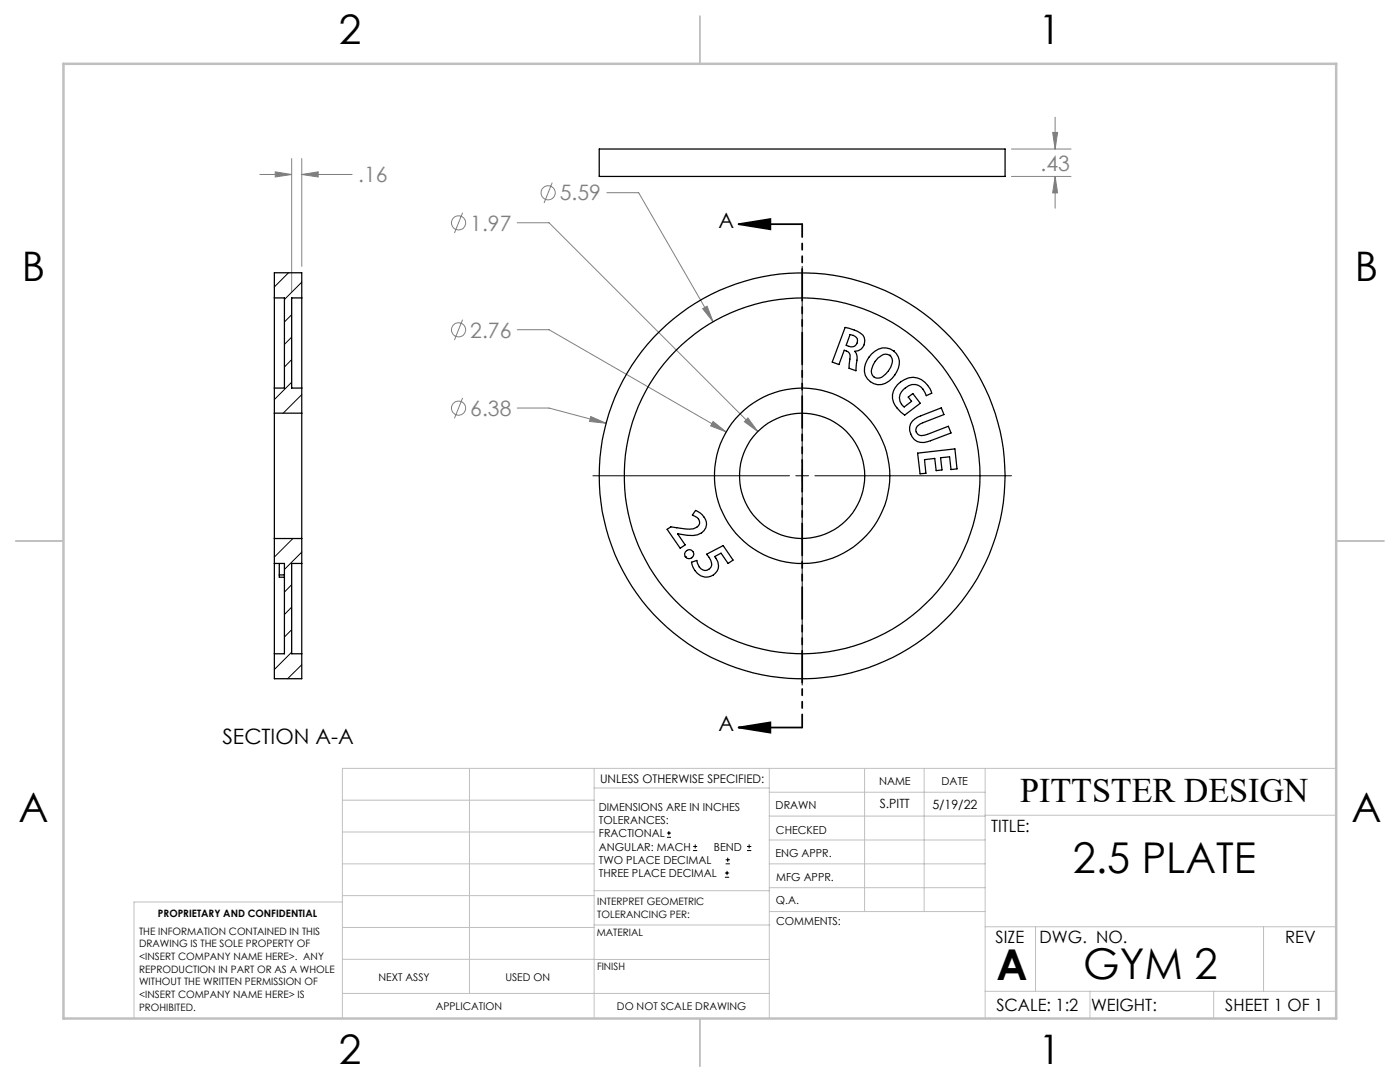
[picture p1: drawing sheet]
<svg xmlns="http://www.w3.org/2000/svg" width="279mm" height="216mm" viewBox="0 0 279 216" stroke-linecap="round" stroke-linejoin="round" font-family="sans-serif">
<g fill="none" stroke="#808080" stroke-width=".2">
<path d="M51.9 34.8h6.3M54.9 34.3l3.3 .5-3.3 .5zM58.2 31.6v26.6M60.2 34.8l3.3-.5v1zM60.2 31.6v21.6M60.2 34.8h10.1M110.2 36.4l-1.6 4.1M121.1 38.5h6.4l14.8 25.7M201.9 35.2h11.8M201.9 29.7h11.8M210.1 26.4h1l-.5 3.3zM210.6 35.2l.5 3.3h-1z"/>
<path d="M210.6 23.4v6.3M210.6 35.2v6.4M92.3 42.4l-1.6 4.1M103.2 44.5h6.4l41.6 41.6M92.3 63.8l-1.6 4M92.3 79.4l-1.6 4.1M103.2 65.8h6.4l35.3 20.4M140.2 61.6l.9-.5 1.2 3.1zM103.2 81.4h6.4l11.4 3.1M117.9 83.1l3.1 1.4-3.3-.4zM142.3 84.1l2.6 2.1-3.1-1.2zM149.3 83.4l1.9 2.7-2.6-2z"/>
<circle cx="109.4" cy="38.5" r="1.41"/>
<circle cx="91.5" cy="44.5" r="1.42"/>
<circle cx="91.5" cy="65.8" r="1.42"/>
<circle cx="91.5" cy="81.4" r="1.41"/>
</g>
<g fill="none" stroke="#000" stroke-width=".2">
<path d="M160.1 53.2v39.2M118.3 94.9h39.3M158.8 94.9h2.6M160.1 93.7v2.5M160.1 97.5v39.2M162.6 94.9h39.3M133.1 167.1h.8M133.1 166.2h.8M133.5 165.8v.9M138.3 169.7h.8M138.3 168.9h.8M138.7 168.5v.8"/>
<path d="M144.7 175h.8M144.7 174.2h.8M144.8 172.4h.9M144.8 171.6h.9M145.1 173.8v.8M145.2 171.1v.9M149.1 169.7h.8M149.1 168.9h.8M149.5 168.5v.8"/>
</g>
<path d="M147.4 44.7l6.3-1v2.1zM147.4 44.7h12.7M147.4 145.2l6.3-1.1v2.1zM147.4 145.2h12.7" fill="none" stroke="#000" stroke-width=".35"/>
<path d="M160.1 44.7v100.4" fill="none" stroke="#000" stroke-width=".35" stroke-dasharray="6.3 1.3 1.3 1.3 1.3 1.3" stroke-dashoffset="3.8"/>
<g fill="none" stroke="#c0c0c0" stroke-width=".2">
<path d="M68.3 159.7h50.3M93.7 153.3v44.9M118.6 153.3v49.9M118.6 157.2h34.9M153.5 153.3v49.9M153.5 158.1h43.1M172.5 153.3v28.6M184.4 153.3v28.6M196.6 153.3v49.9M266.7 153.3h-198.4v49.9M68.3 178.7h50.3M68.3 172.4h50.3"/>
<path d="M68.3 166h50.3M68.3 180h-41.6v23.2M118.6 177.7h35M153.5 167.6h43.1M153.5 162.8h43.1M153.5 172.4h43.1M153.5 177.1h43.1M196.6 162.7h70.1M68.3 198.2h85.2M68.3 191.4l85.2 .1M68.3 185.1h50.3M118.6 184.6h35"/>
<path d="M153.6 181.9h43M196.6 197.8h70.1M196.6 184.9h70.1M206.7 184.9v12.9M217.5 197.8v5.4M242.2 197.8v5.4M252.2 184.9v12.9"/>
</g>
<path d="M139.7 3.2v9.5M3.1 107.9h9.6M266.7 107.9h9.5M139.7 203.2v9.6" fill="none" stroke="#c0c0c0" stroke-width=".25"/>
<path d="M12.7 12.7h254v190.5h-254z" fill="none" stroke="#c0c0c0" stroke-width=".5"/>
<path d="M147.4 44.7l6.3-1v2.1zM147.4 145.2l6.3-1.1v2.1z" fill="#000"/>
<path d="M149.3 83.4l-.7 .7 2.6 2zM142.3 84.1l-.5 .9 3.1 1.2zM140.2 61.6l2.1 2.6-1.2-3.1zM117.9 83.1l-.2 1 3.3 .4zM210.6 35.2l.5 3.3h-1zM210.1 26.4h1l-.5 3.3zM60.2 34.8l3.3-.5v1zM54.9 34.3l3.3 .5-3.3 .5z" fill="#808080"/>
<g fill="none" stroke="#000" stroke-width=".25">
<path d="M119.6 29.7h81v5.5h-81zM54.8 59.4v18M54.8 59.4v-5h5.4v5M54.8 59.4h2v18h-2M60.2 59.4v18M60.2 59.4h-2v18h2M54.8 77.4v5M60.2 77.4v5M168.7 65.3l.8 .2a4.5 4.5 0 0 1 3 1.8 2.08 2.08 0 0 1-1.9 2.8 1.97 1.97 0 0 1 .4 1.8l-.2 2.1-1.4-.5 .1-.8a2.66 2.66 0 0 0-.2-2.5l-.8-.3-1.1 2.8-1.3-.5zM169.7 66.7a1.3 1.3 0 0 1 1.2 .7 1.3 1.3 0 0 1 0 1.4 1.39 1.39 0 0 1-2 .1zM174 70.6a3.1 3.1 0 0 1 4.2-.7 3.1 3.1 0 0 1 .8 4.3 4.2 4.2 0 0 1-3.8 2.6 3.1 3.1 0 0 1-2.2-4.9zM175.2 71.4a1.82 1.82 0 0 1 2.4-.5 1.69 1.69 0 0 1 .2 2.4 4 4 0 0 1-2.5 2.2 1.33 1.33 0 0 1-1.3-1.8l.2-.9z"/>
<path d="M177.6 70.9h.1M178.3 70h.1M179.1 76.8a3.8 3.8 0 0 1 5.5-.5 4.2 4.2 0 0 1 1.3 2.2l-1 .5a2.54 2.54 0 0 0-3.6-2 2.74 2.74 0 0 0-1.7 3l.3 .7 .5 .5 1.5-1.1-.6-.9 .9-.7 1.5 2-3.1 2.3a4.6 4.6 0 0 1-2.5-4.1l.5-1.2zM54.8 82.4v25.1M54.8 82.4h5.4M60.2 82.4v25.1M182.1 84l1.1-.8 4.7-1.8 .5 1.3-4.2 1.6a1.49 1.49 0 0 0-1.4 1.9 1.2 1.2 0 0 0 1.7 .7l4.8-1.8 .5 1.3-4.1 1.5a2.71 2.71 0 0 1-3.5-.4 2.71 2.71 0 0 1-.1-3.5zM183.1 90.4l7.5-.8 .4 4-1.2 .1-.3-2.5-1.8 .1 .3 2.5-1.2 .1-.3-2.4-2 .2 .3 2.7-1.2 .1zM54.8 112.4v18.1M54.8 112.4h2v18.1h-2M54.8 107.5v4.9M54.8 107.5h5.4"/>
<path d="M55.7 112.5v2.2M55.7 114.7v.4M55.7 115.2h1.1M55.7 114.7h1.1M60.2 112.4v18.1M60.2 112.4h-2v18.1h2M60.2 107.5v4.9M133.1 105.6l.8-.5a13.8 13.8 0 0 0 4.5 .4 1.32 1.32 0 0 0 1.2-1.6 1.83 1.83 0 0 0-1.4-1.1l.6-1a2.99 2.99 0 0 1 2.1 3.5 2.73 2.73 0 0 1-2.6 1.6l-3.1-.4 1.5 2.2-1 .7zM135.2 106.5h.1M136.8 111.1h.1M138 112.2l1.1-.4a1.81 1.81 0 0 0 2 2 1.29 1.29 0 0 0 .8-2l-.9-1.2 3.3-1.7 2 2.9-1 .6-1.4-2-1.3 .7a2.45 2.45 0 0 1-.3 3.7 2.45 2.45 0 0 1-3.6-1l-.4-.6zM54.8 130.5v4.9h5.4v-4.9"/>
<circle cx="160.1" cy="95" r="35.5"/>
<circle cx="160.1" cy="94.9" r="12.5"/>
<circle cx="160.1" cy="94.9" r="40.5"/>
<circle cx="160.1" cy="95" r="17.5"/>
<circle cx="137.5" cy="110.6" r=".91"/>
</g>
<g fill="none" stroke="#000" stroke-width=".2">
<path d="M57.6 54.4l-2.8 2.9M60.2 56.3l-3.4 3.5M58.2 62.8l-1.4 1.4M58.2 67.3l-1.4 1.4M58.2 71.8l-1.4 1.4M58.2 76.3l-3.4 3.4M60.2 78.7l-3.7 3.7M58.2 116.7l-1.4 1.4M58.5 107.5l-3.7 3.7M60.2 110.2l-3.4 3.4M58.2 121.1l-1.4 1.5M58.2 125.7l-1.4 1.4"/>
<path d="M58.2 130.1l-3.4 3.5M60.2 132.6l-2.8 2.8"/>
</g>
<g font-size="8.5">
<text x="214.1" y="174.2">2.5 PLATE</text>
<text x="198.9" y="195.5">A</text>
<text x="216.2" y="195.4">GYM 2</text>
</g>
<g font-size="8.1">
<text x="67.6" y="8.9">2</text>
<text x="207.3" y="8.9">1</text>
<text x="4.4" y="56.1">B</text>
<text x="270.4" y="56.1">B</text>
<text x="3.7" y="164.1">A</text>
<text x="269.7" y="164.1">A</text>
<text x="67.6" y="212.4">2</text>
<text x="207.3" y="212.4">1</text>
</g>
<text font-size="6.9" x="203.6" y="160.1">PITTSTER DESIGN</text>
<g font-size="4.2" fill="#808080">
<text x="207.7" y="34">.43</text>
<text x="71.5" y="36.4">.16</text>
<text x="111.7" y="40">5.59</text>
<text x="93.9" y="46">1.97</text>
<text x="93.9" y="67.3">2.76</text>
<text x="93.9" y="83">6.38</text>
</g>
<g font-size="4.2">
<text x="143.4" y="45.4">A</text>
<text x="44.4" y="148.4">SECTION A-A</text>
<text x="143.4" y="145.9">A</text>
</g>
<g font-size="3.4">
<text x="197.8" y="166">TITLE:</text>
<text x="198.7" y="188.1">SIZE</text>
<text x="207.5" y="188.1">DWG. NO.</text>
<text x="256.5" y="188.2">REV</text>
<text x="198.8" y="201.7">SCALE: 1:2</text>
<text x="217.7" y="201.8">WEIGHT:</text>
<text x="244.5" y="201.7">SHEET 1 OF 1</text>
</g>
<g font-size="2.5">
<text x="175.6" y="161.3">S.PITT</text>
<text x="186.1" y="161.4">5/19/22</text>
</g>
<text font-size="2.4" x="119.8" y="156.2">UNLESS OTHERWISE SPECIFIED:</text>
<g font-size="2.2">
<text x="119.5" y="161.8">DIMENSIONS ARE IN INCHES</text>
<text x="154.8" y="161.4">DRAWN</text>
<text x="175.4" y="156.6">NAME</text>
<text x="187.9" y="156.7">DATE</text>
<text x="119.5" y="164.4">TOLERANCES:</text>
<text x="119.5" y="167.1">FRACTIONAL</text>
<text x="154.9" y="166.3">CHECKED</text>
<text x="119.5" y="169.7">ANGULAR: MACH</text>
<text x="119.5" y="172.4">TWO PLACE DECIMAL</text>
<text x="142.5" y="169.7">BEND</text>
<text x="154.8" y="171">ENG APPR.</text>
<text x="119.5" y="175">THREE PLACE DECIMAL</text>
<text x="154.9" y="175.7">MFG APPR.</text>
<text x="154.9" y="180.4">Q.A.</text>
<text x="154.9" y="184.6">COMMENTS:</text>
</g>
<g font-size="2.1">
<text x="75.5" y="195.7">NEXT ASSY</text>
<text x="100.9" y="195.7">USED ON</text>
<text x="86.9" y="201.5">APPLICATION</text>
<text x="123.1" y="201.6">DO NOT SCALE DRAWING</text>
</g>
<g font-size="2">
<text x="31.5" y="182.9">PROPRIETARY AND CONFIDENTIAL</text>
<text x="119.2" y="180.6">INTERPRET GEOMETRIC</text>
<text x="119.2" y="183.1">TOLERANCING PER:</text>
<text x="27.8" y="186.5">THE INFORMATION CONTAINED IN THIS</text>
<text x="27.8" y="189">DRAWING IS THE SOLE PROPERTY OF</text>
<text x="27.8" y="191.6">&lt;INSERT COMPANY NAME HERE&gt;. ANY</text>
<text x="119.1" y="186.7">MATERIAL</text>
<text x="27.8" y="194.1">REPRODUCTION IN PART OR AS A WHOLE</text>
<text x="27.8" y="196.6">WITHOUT THE WRITTEN PERMISSION OF</text>
<text x="119.1" y="193.5">FINISH</text>
<text x="27.8" y="199.1">&lt;INSERT COMPANY NAME HERE&gt; IS</text>
<text x="27.8" y="201.7">PROHIBITED.</text>
</g>
</svg>
